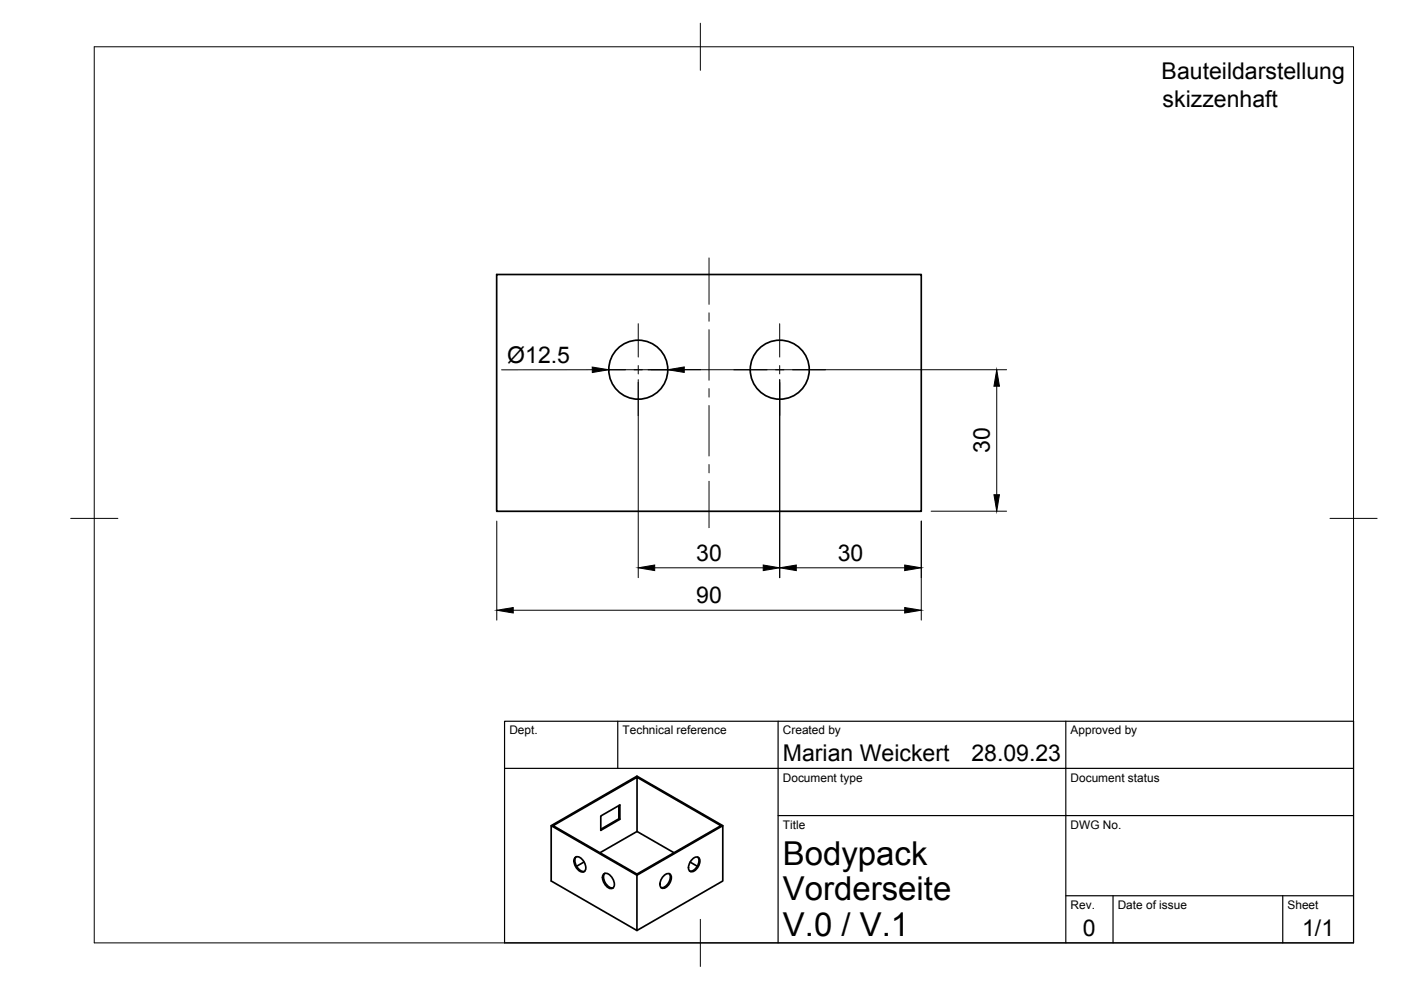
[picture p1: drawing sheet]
<svg xmlns="http://www.w3.org/2000/svg" width="297mm" height="210mm" viewBox="0 0 297 210" stroke-linecap="round" stroke-linejoin="round" font-family="sans-serif">
<!-- layer: Visible -->
<g fill="none" stroke="#000" stroke-width=".36">
<path d="M105.3 58.2h90v50.2h-90zM116.9 175.1l18.1-10.5 18.2 10.5v11.7l-18.2 10.5M131.2 170.8v2.8l.2 .1v-3l-4 2.3v3.1l4-2.4M131.2 173.6l-3.8 2.2M135.1 164.8l-17.8 10.3 17.7 10.2 17.8-10.2-17.7-10.3v11.5M153.2 175.1l-18.2 10.5v11.7l-18.1-10.5v-11.7l18.1 10.5M121.9 181.8a1.54 1.54 0 0 1 2.1 1.2 1.36 1.36 0 0 1-.3 1.9 2.22 2.22 0 0 1-1.8-3.1zM122.1 181.7a2.19 2.19 0 0 0 1.8 3.1M123.8 182.8l-1.6 .9M127.2 180.8l7.9-4.5 7.8 4.5M128 185.3a1.54 1.54 0 0 1 2 1.2 1.36 1.36 0 0 1-.3 1.9 2.22 2.22 0 0 1-1.7-3.1zM128.2 185.2a2.19 2.19 0 0 0 1.8 3"/>
<path d="M140.8 185.7a.88 .88 0 0 1 1.5 0 2.26 2.26 0 0 1-1.9 2.6 1.49 1.49 0 0 1 0-2.2zM141.9 185.2a2.12 2.12 0 0 1-1.7 3M146.3 182.8l1.5 .9M146.8 182.2a.88 .88 0 0 1 1.5-.1 2.26 2.26 0 0 1-1.8 2.7 1.49 1.49 0 0 1 0-2.3zM147.9 181.7a2.12 2.12 0 0 1-1.7 3"/>
<circle cx="135.3" cy="78.4" r="6.3"/>
<circle cx="165.3" cy="78.4" r="6.3"/>
</g>
<!-- layer: BORDER -->
<path d="M20 9.9h267v190h-267zM148.5 4.9v10M15 109.9h10M282 109.9h10M148.5 194.9v10" fill="none" stroke="#000" stroke-width=".21"/>
<!-- layer: TITLEBLOCK -->
<path d="M107 152.9h180v47h-180zM131 152.9v10M165 152.9v47M226 152.9v47M107 162.9h180M165 172.9h122M226 189.9h61M236 189.9v10M272 189.9v10" fill="none" stroke="#000" stroke-width=".25"/>
<!-- layer: FD_Dimensions -->
<path d="M125.6 78.4h-19.3M129.1 78.4h84.3M135.3 80.5v42M165.3 80.5v42M211.3 81.9v23M105.3 110.5v21M195.3 110.5v21M197.4 108.4h16M108.8 129.4h83M138.8 120.4h23M168.8 120.4h23" fill="none" stroke="#000" stroke-width=".21"/>
<path d="M125.6 77.8l3.5 .6-3.5 .6zM141.6 78.4l3.5-.6v1.2zM211.3 78.4l.6 3.5h-1.2zM135.3 120.4l3.5-.6v1.2zM161.8 119.8l3.5 .6-3.5 .6zM165.3 120.4l3.5-.6v1.2zM191.8 119.8l3.5 .6-3.5 .6zM210.7 104.9h1.2l-.6 3.5zM105.3 129.4l3.5-.6v1.2zM191.8 128.8l3.5 .6-3.5 .6z" fill="#000" stroke="#000" stroke-width=".21"/>
<!-- layer: Smart Centers -->
<g fill="none" stroke="#000" stroke-width=".21">
<path d="M150.3 54.7v9.8M125.6 78.4h7.1M134.4 78.4h1.8M135.3 68.6v7.1M135.3 77.5v1.8M138 78.4h7.1M150.3 66.3v1.8M150.3 69.9v10.7M155.6 78.4h7M164.4 78.4h1.8M165.3 68.6v7.1M165.3 77.5v1.8"/>
<path d="M168 78.4h7.1M135.3 81.1v7M150.3 82.4v1.8M150.3 86v10.7M150.3 98.5v1.8M165.3 81.1v7M150.3 102v9.9"/>
</g>
<g font-size="7">
<text x="166" y="183.4">Bodypack</text>
<text x="166" y="190.9">Vorderseite</text>
<text x="166" y="198.4">V.0 / V.1</text>
</g>
<g font-size="4.9">
<text x="246.3" y="16.8">Bauteildarstellung</text>
<text x="246.5" y="22.7">skizzenhaft</text>
<text x="107.5" y="76.9">Ø12.5</text>
<text x="209.9" y="96.1" transform="rotate(-90 209.9 96.1)">30</text>
<text x="147.6" y="118.9">30</text>
<text x="177.6" y="118.9">30</text>
<text x="147.6" y="127.9">90</text>
<text x="166" y="161.4">Marian Weickert</text>
<text x="206" y="161.4">28.09.23</text>
<text x="229.6" y="198.6">0</text>
<text x="276.1" y="198.6">1/1</text>
</g>
<g font-size="2.5">
<text x="108" y="155.7">Dept.</text>
<text x="132" y="155.7">Technical reference</text>
<text x="166" y="155.7">Created by</text>
<text x="227" y="155.7">Approved by</text>
<text x="166" y="165.7">Document type</text>
<text x="227" y="165.7">Document status</text>
<text x="166" y="175.7">Title</text>
<text x="227" y="175.7">DWG No.</text>
<text x="227" y="192.7">Rev.</text>
<text x="237" y="192.7">Date of issue</text>
<text x="273" y="192.7">Sheet</text>
</g>
</svg>
